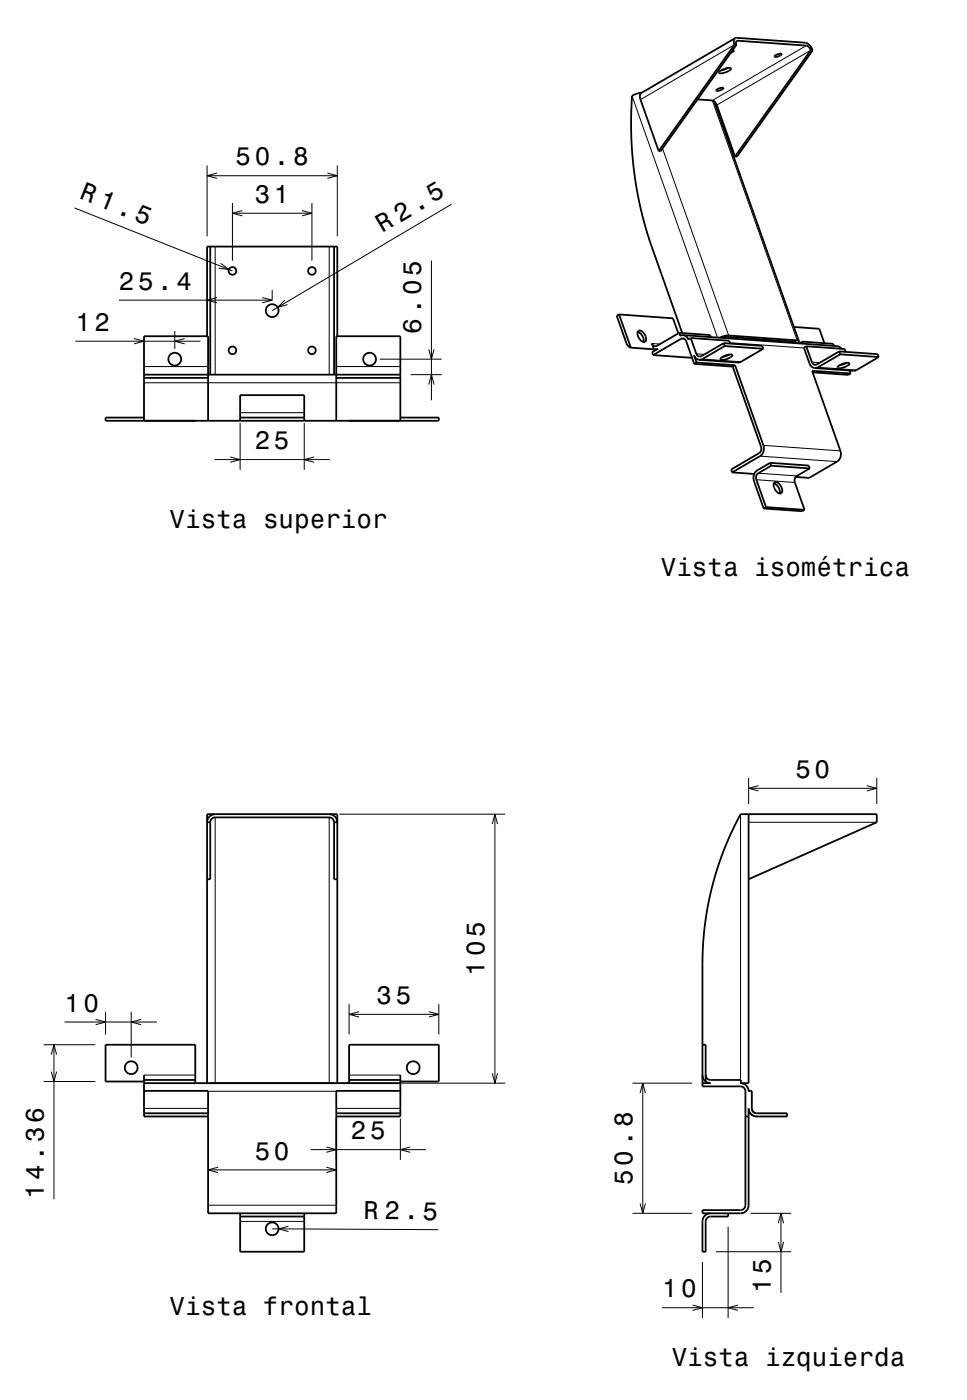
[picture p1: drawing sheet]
<svg xmlns="http://www.w3.org/2000/svg" width="189mm" height="273mm" viewBox="0 0 189 273" stroke-linecap="round" stroke-linejoin="round" font-family="sans-serif">
<g fill="none" stroke="#000" stroke-width=".2">
<path d="M123.3 18.7l16.7 47.2M143.3 8.7l-18.4 10.7M143.9 7.9l-.3 .2M157.3 8.9l-18.4 10.7 16.6 46.8M158.1 9.8l-18.3 10.7M40.4 32.3v13.8M40.4 34.3h25.4M42.3 33.8l-1.9 .5 1.9 .5M45.3 39.6v11.3M60.8 39.6v11.3M63.9 33.8l1.9 .5-1.9 .5M65.8 32.3v13.8"/>
<path d="M88.1 39.9l-35 20.7M129.2 29l12.9 36.5M14.5 40.6l30.8 12.3M23.2 58.6h29.9M42 48.1v25M42.3 58.1l-1.9 .5 1.9 .5M43 51.4l1.6 1.2-1.9-.2M45.3 41.6h15.5M47.3 41.1l-2 .5 2 .5M51.2 58.1l1.9 .5-1.9 .5M53.1 56.6v2M55.6 58.6l-1.4 1.4 1.9-.6"/>
<path d="M58.9 41.1l1.9 .5-1.9 .5M64.2 48.1v25M84.2 50.9v27.2M14.7 66.6h24.4M26.2 66.1l1.9 .5-1.9 .5M28.1 71.5h12.5M28.1 74.7h50M34.1 64.6v3.5M36 66.1l-1.9 .5 1.9 .5M65.6 71.5h12.5M74.1 70.1h12.1M80.1 73.1h6.1"/>
<path d="M83.6 68.2l.6 1.9 .5-1.9M83.6 75.1l.6-2 .5 2M127.1 67l1.6 .2M132.8 66.1l.8 .1M135.8 69.1l1.6 .1M137 70.1l7.5 .5M141.4 69.4l.3 .1M142.4 66.9l14.4 1M154.7 66.7l.1 .3M158.4 70.7l1.5 .1M159.6 71.7l7.5 .5M164.2 71.1h.3"/>
<path d="M41.8 89.7h22.5M44.9 89.2l1.9 .5-1.9 .5M46.8 82.5v9.2M46.8 80.5h12.5M59.3 82.5v9.2M61.3 89.2l-2 .5 2 .5M147.5 93.6l7.5 .6M147.9 92.4l7.5 .5M148.2 89l15.1 1.1M148.9 86.9l15 1.1M42 159.5v51.9M64.2 159.5v51.9"/>
<path d="M66.2 158.9h32.3M96.5 158.9v52.5M144.4 158.9v51.9M146 151.9v5M146 153.9h25M148 153.3l-2 .6 2 .5M169.1 153.3l1.9 .6-1.9 .5M171 151.9v5M96 160.8l.5-1.9 .6 1.9M146 160.5h25M12.6 199.5h18M18.7 199l1.9 .5-1.9 .5"/>
<path d="M20.6 197.5v4.4M25.6 197.5v8.9M27.5 199l-1.9 .5 1.9 .5M68.1 196v5.9M68.1 198h17.5M70 197.5l-1.9 .5 1.9 .5M83.7 197.5l1.9 .5-1.9 .5M85.6 196v5.9M8.5 211.1h10.1M8.5 203.9h10.1M10 205.8l.5-1.9 .5 1.9M10 209.2l.5 1.9 .5-1.9"/>
<path d="M10.5 203.9v30.2M28.1 216.3h12.5M28.1 209.8h10M40.6 213h25M65.6 218.3v8.1M65.6 216.3h12.5M66.2 211.4h32.3M68.1 209.8h10M78.1 218.3v8.1M96 209.5l.5 1.9 .6-1.9M123.4 211.4h11.6M124.9 213.3l.5-1.9 .5 1.9"/>
<path d="M125.4 211.4v25.4M40.6 235.2h25M40.6 228.3h25M42.5 227.8l-1.9 .5 1.9 .5M46.8 238.4h12.5M53.1 239.8l32.4 .2M56.3 239.3l-2 .5 2 .6M60.6 224.4h22.5M63.7 227.8l1.9 .5-1.9 .5M63.7 223.9l1.9 .5-1.9 .5M80 223.9l-1.9 .5 1.9 .5M123.4 236.8h11.6"/>
<path d="M124.9 234.9l.5 1.9 .5-1.9M142 239.4v17.8M146.4 236.8h7.9M151.8 238.7l.5-1.9 .5 1.9M152.3 236.8v15.5M129.1 255.2h17.9M135.1 254.7l1.9 .5-1.9 .6M137 246.3v10.9M139.6 244.3h14.7M144 254.7l-2 .5 2 .6M151.8 242.4l.5 1.9 .5-1.9"/>
</g>
<g fill="none" stroke="#000" stroke-width=".35">
<path d="M125.2 18.1l-.9 .1-1 .5-.1 .8-.1 4.5 .1 4.2 .4 4.2 .5 4.2 1.1 5 1.2 4.4 6.7 19M136.1 19.4l2.8 .2 .7 .5 3.8 10.4M139.3 19.7l16.5 46.9M139.7 17.5a1.52 1.52 0 0 1 1.4-.3 1.3 1.3 0 0 1-1.4 .4zM140.4 14l.9-.6a1.12 1.12 0 0 1 1.3 0l-.3 .3-.7 .4a1.19 1.19 0 0 1-1.4 0zM142 13.3l-1.3 .4M142.9 9.8l.2 .2-.6 .3M143.3 8.7l-14.8 20.8M143.3 8.7l.3 .1M143.4 7.4l-18.3 10.7a1.1 1.1 0 0 0-.2 1.3l3.6 10.1M143.4 7.4l13.7 .9a2.17 2.17 0 0 1 1.4 1.5M143.4 7.4a1.09 1.09 0 0 0-.1 1.3"/>
<path d="M143.6 8.8v-.6l.3-.3 13.4 1 .5 .3 .3 .6M143.6 8.8l-14.7 20.7h-.4M151.1 10.9a1.52 1.52 0 0 1 1.4-.4 1.31 1.31 0 0 1-1.5 .5zM158.1 9.8l-14.7 20.7M158.1 9.8h.4M158.5 9.8l-14.8 20.8-.3-.1M41 48.1v25M65.2 48.1v25M28.1 73.8h12.5M28.1 73.1h50M40.4 65.6v-17.5h25.4v17.5M65.6 73.8h12.5"/>
<path d="M120.8 61.4l-.5 .2 1.9 5.4 .3 .6 .5 .3M120.8 61.4l10.5 .7 1 3M120.8 61.4l2.2 6.5M123 67.9l4.6 .3M124.4 64.8a1.85 1.85 0 0 1 1.1 2M124.5 64.6a1.02 1.02 0 0 1 1.3 .9 .78 .78 0 0 1-.2 1.3 1.74 1.74 0 0 1-1.1-2.2zM127.4 69.3l5.4-3.2 .4-.1 .4 .2 .2 .4 1.6 4.4M127.4 69.3l7.6 .5M127.6 68.2h.1M127.7 68.2l.7-.1-1.2 .6 .2 .6M127.7 68.2h.4M132.5 65l-4.5 2.6-.4-.1-.5-.5 .5 1.2"/>
<path d="M132.5 65l.2 .5M132.5 65l6 .4 .1 .4M132.7 65.5h.1M133.3 65.4l.6 .3 .4 .6 .4-.3M133.3 65.4l-.6 .1M133.3 65.4l30 2.2 .5 .2 .3 .3M134.7 66l1.1 3.1 .3 .3 .4 .2 .3-.1 4.4-2.5M134.7 66l7.5 .5 .2 .6M135.4 71l7.5 .6M135.9 70.7l-.5 .3M135.9 70.7l7.5 .6M136.4 70.2l-.5-.2-.5-.7 .5 1.4"/>
<path d="M140.3 65.9l1-.3 .8-.1 13.4 .9 .3 .2M140.6 69.9l.9-.5a1.13 1.13 0 0 1 1.4 0l-.3 .3-.8 .3a1.17 1.17 0 0 1-1.3 .1zM140.7 65.9l1-.2 13.3 1 .2 .1v.2M141.2 67l.2 .5M141.2 67l7.5 .5 .2 .6M141.4 67.5l-4.4 2.6-.6 .1M141.4 67.5l7.5 .6M142.2 69.2l-1.3 .5M142.9 71.6l5.5 15.6 .1 .5-.1 .4-.3 .4-5.5 3.1 .2 .6M143.4 71.3l5.5 15.6a1.8 1.8 0 0 1-.7 2.1l-5.4 3.2M143.4 71.3l-.5 .3M148 66.2l.1 .3"/>
<path d="M148.9 68.1l-4.8 2.7-7.7-.6M154.8 63.8l5 .4 1 2.8M155.8 66.6l-.3 .4M156.5 66.7l6 .4 .2 .4M156.5 66.7l-.6 .3M156.5 66.7l.2 .4M157.3 67.6l-.5 .2 1.1 3.1 .3 .6 .7 .3M157.3 67.6l1.1 3.1 .2 .3 .4 .2 .4-.1 4.3-2.5M157.3 67.6l7.5 .5 .2 .6M158.5 72.7l6.9 .5 .5-.3M163.5 71.5l.9-.5a1.13 1.13 0 0 1 1.3 0l-.3 .3-.7 .4a1.18 1.18 0 0 1-1.4 0zM163.7 68.6l7.5 .5 .2 .6"/>
<path d="M163.7 68.6l.2 .6M163.9 69.2l-4.4 2.5-.6 .1M163.9 69.2l7.5 .5M165.1 70.8l-1.3 .5M165.7 72.3l.2 .6M165.9 72.9l-7.5-.5 5.5 15.6a1.8 1.8 0 0 1-.6 2.1l-5.5 3.2-2.6-.2M171.4 69.7l-4.8 2.7-7.7-.6M28.1 82.1v-16.5h12.5v16.5M28.1 81.5h-7.5v.6h65v-.6h-7.5M46.8 82.1v-5h12.5v5M46.8 81.5h12.5M65.6 82.1v-16.5h12.5v16.5"/>
<path d="M142.8 92.2l4.3 .3M149 99.2l7.5 .6 .4-.3M149.4 99l-.4 .2M149.4 99l7.5 .5M150.2 90.3l-2.5 1.5a1.8 1.8 0 0 0-.6 2.1l1.9 5.3M150.2 90.3l7.5 .6 .2 .5M150.2 90.3l.2 .6M150.4 90.9l-2.5 1.5-.3 .3-.1 .4v.5l1.9 5.4M150.4 90.9l7.5 .5M150.9 94.3a1.85 1.85 0 0 1 1.2 2M151 94.2a1.04 1.04 0 0 1 1.4 .9 .77 .77 0 0 1-.2 1.2 1.72 1.72 0 0 1-1.2-2.1zM157.9 91.4l-2.5 1.5-.3 .3-.1 .5v.5l1.9 5.3"/>
<path d="M42 158.9a1.58 1.58 0 0 0-1.6 1.6h.6M64.2 158.9a1.58 1.58 0 0 1 1.6 1.6h-.6M146 158.9v52.5h-1.6a1.58 1.58 0 0 1 1.6 1.6l.6-.1v3.4M41 160.5l.3-.7 .7-.3h22.2l.7 .3 .3 .7M41 160.5v11.1h-.6M65.2 160.5v11.1h.6M146 171.6l25-11.1v-1.6h-26.5l-2.4 4.7-1.8 4.9-1.1 3.6-.9 3.4-.6 3.4-.5 4.5-.2 4.5v24.1h7.4l.7 .3 .3 .4v22.5l-.3 .7-.4 .2-7.7 .1v.6h7.4a1.57 1.57 0 0 0 1.6-1.6v-18.9a1.58 1.58 0 0 0 1.6 1.6M28.1 209.8v8.1h12.5M28.1 212.9h12.5v23.9h25v-23.9h12.5M28.1 217.3h12.5M28.1 211.4h50M28.1 211.1h-7.5v-7.2h17.5v7.5"/>
<path d="M28.1 210.8h10M40.4 211.4v-52.5h25.4v52.5M65.6 217.3h12.5M68.1 210.8h10M78.1 209.8v8.1h-12.5M78.1 211.1h7.5v-7.2h-17.5v7.5M137 209.8l.2 .7 .4 .6M137 203.9h.6v7.2M137.6 209.8l.2 .5 .5 .4 6.2 .1v.6M137.6 211.1l1 .3h-1.6M145.4 217.9h.6M146.3 217.2l.5 .5"/>
<path d="M146.6 216.3l.3 .7 .7 .3h5.9v.6h-5.9M146.6 216.3l.3 .7 .5 .3M147.4 217.9h.2M46.8 236.8v7.5h12.5v-7.5M46.8 237.4h12.5M138.6 236.8a1.58 1.58 0 0 0-1.6 1.6v5.9h.6v-5.9l.2-.5 .3-.3 .5-.2h3.4v-.6"/>
<circle cx="45.3" cy="52.9" r=".75"/>
<circle cx="60.8" cy="52.9" r=".75"/>
<circle cx="34.1" cy="70.1" r="1.25"/>
<circle cx="45.3" cy="68.4" r=".75"/>
<circle cx="53.1" cy="60.6" r="1.25"/>
<circle cx="60.8" cy="68.4" r=".75"/>
<circle cx="72.1" cy="70.1" r="1.25"/>
<circle cx="25.6" cy="208.4" r="1.25"/>
<circle cx="80.6" cy="208.4" r="1.25"/>
<circle cx="53.1" cy="239.8" r="1.25"/>
</g>
<g font-size="5">
<text x="46" y="32.3">50.8</text>
<text x="15.3" y="38.7" transform="rotate(22 15.3 38.7)">R 1.5</text>
<text x="49.7" y="39.6">31</text>
<text x="74.6" y="45.6" transform="rotate(-31 74.6 45.6)">R 2.5</text>
<text x="23.2" y="56.6">25.4</text>
<text x="14.7" y="64.6">12</text>
<text x="82.2" y="65.1" transform="rotate(-90 82.2 65.1)">6.05</text>
<text x="49.7" y="87.7">25</text>
<text x="33.1" y="103">Vista superior</text>
<text x="128.9" y="112.5">Vista isométrica</text>
<text x="155.1" y="151.9">50</text>
<text x="94.5" y="190.4" transform="rotate(-90 94.5 190.4)">105</text>
<text x="12.6" y="197.5">10</text>
<text x="73.5" y="196">35</text>
<text x="49.7" y="226.3">50</text>
<text x="68.5" y="222.4">25</text>
<text x="123.4" y="231.2" transform="rotate(-90 123.4 231.2)">50.8</text>
<text x="8.5" y="234.1" transform="rotate(-90 8.5 234.1)">14.36</text>
<text x="70.9" y="237.9" transform="rotate(1 70.9 237.9)">R 2.5</text>
<text x="33.1" y="256.7">Vista frontal</text>
<text x="129.1" y="253.2">10</text>
<text x="150.3" y="252.3" transform="rotate(-90 150.3 252.3)">15</text>
<text x="131" y="266.7">Vista izquierda</text>
</g>
</svg>
